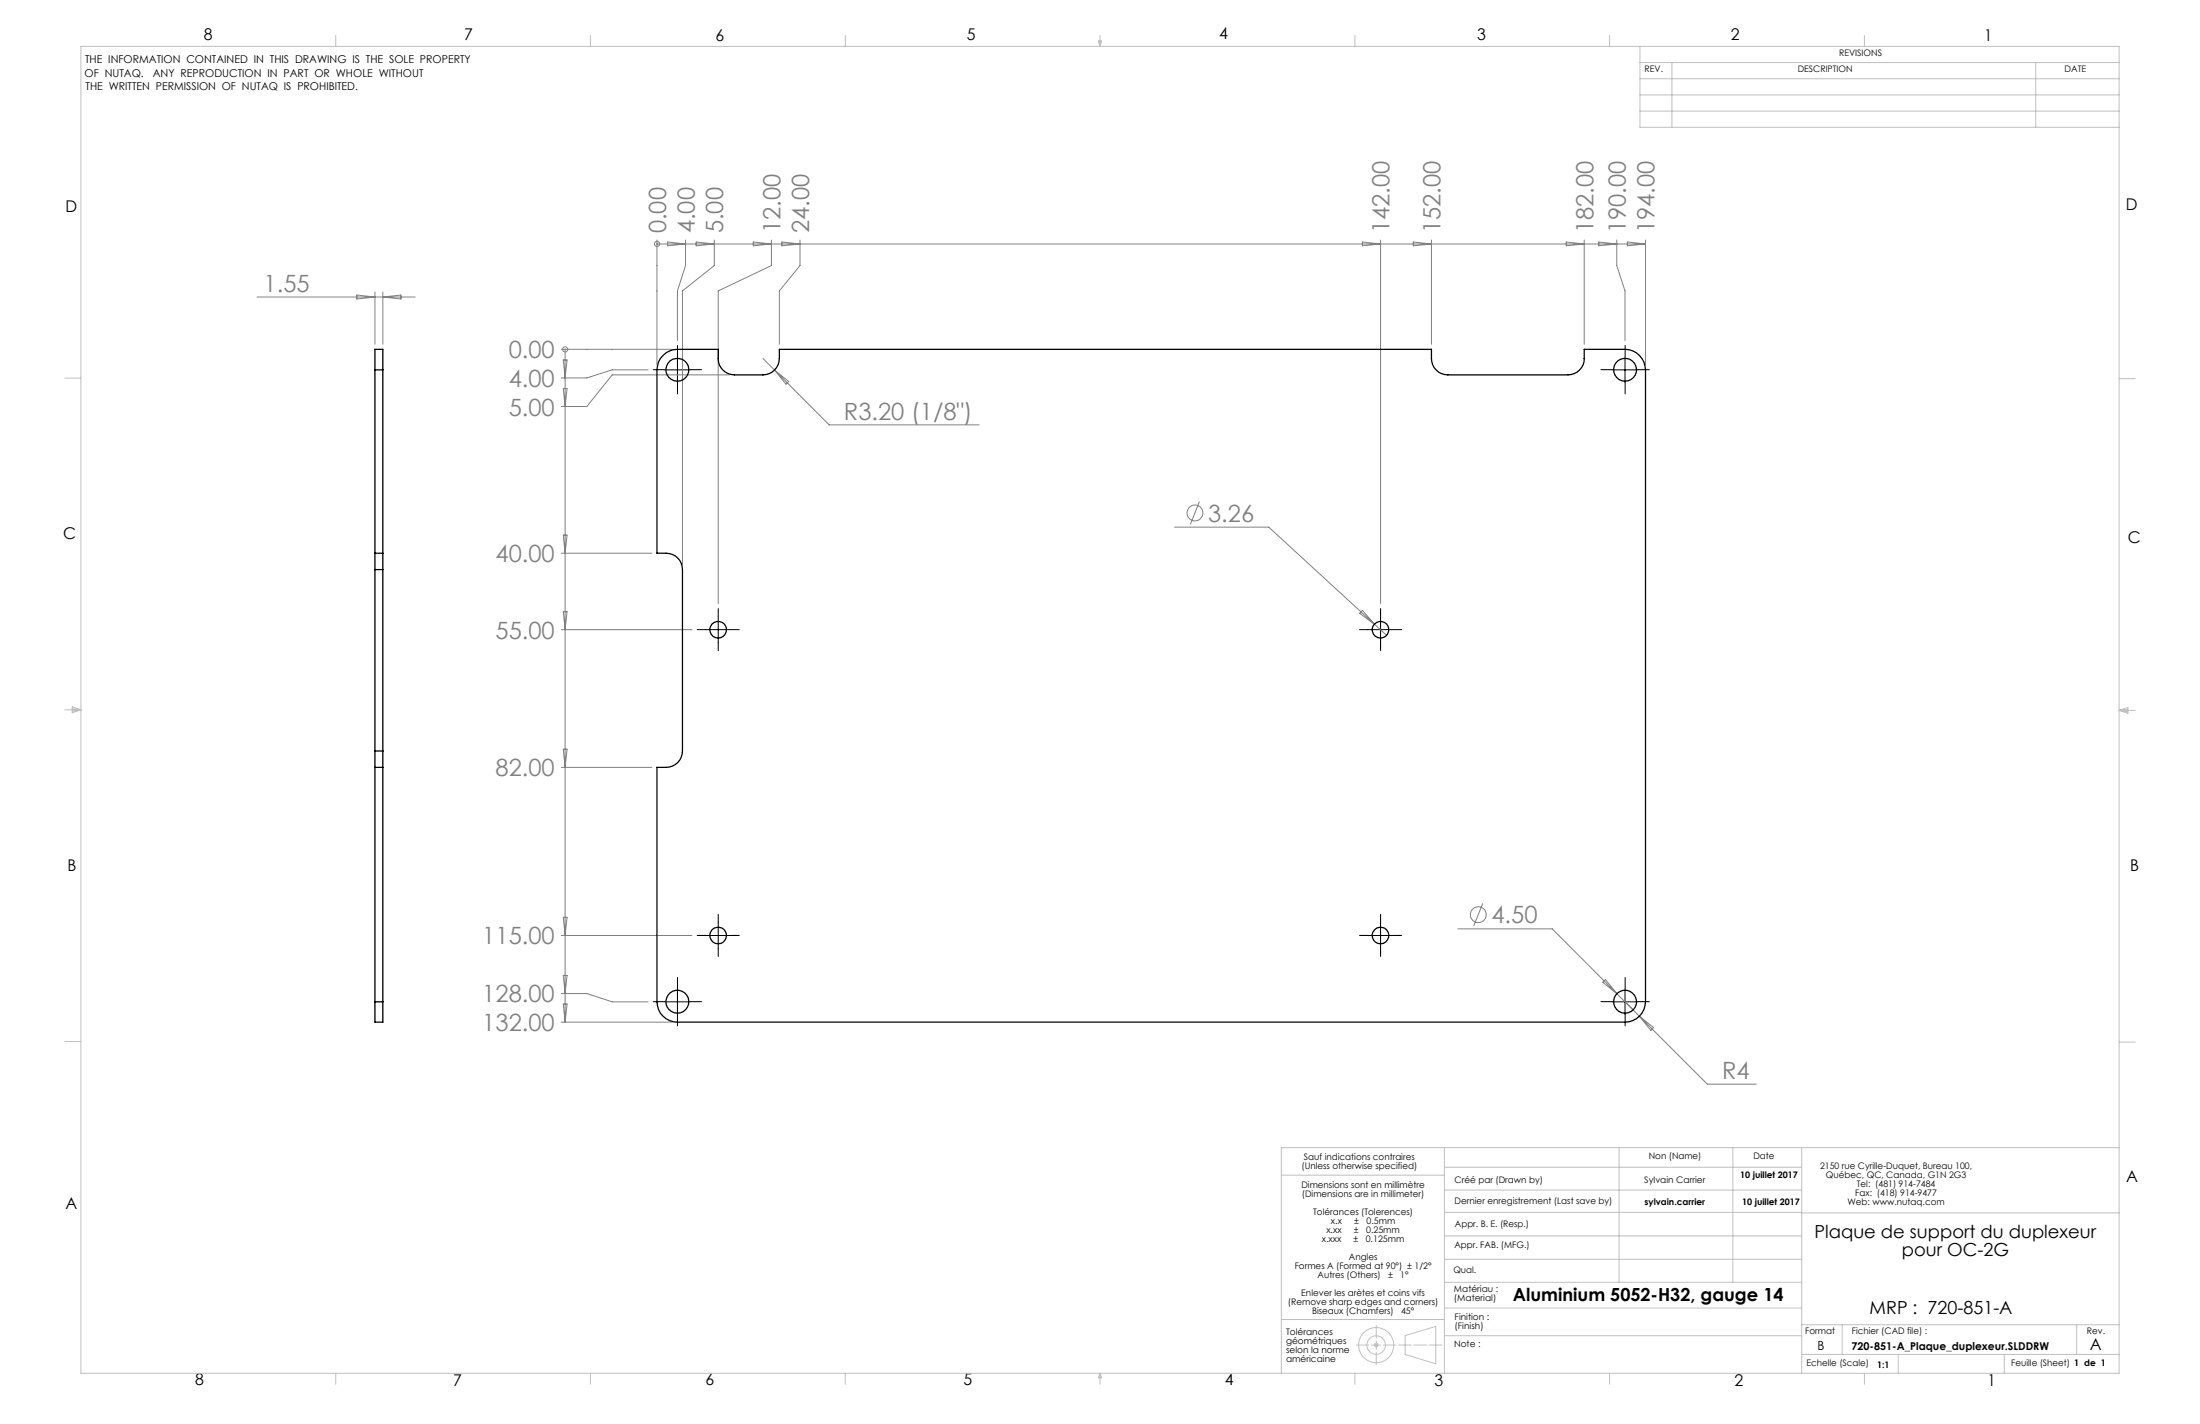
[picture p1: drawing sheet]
<svg xmlns="http://www.w3.org/2000/svg" width="432mm" height="279mm" viewBox="0 0 432 279" stroke-linecap="round" stroke-linejoin="round" font-family="sans-serif">
<g fill="none" stroke="#808080" stroke-width=".2">
<path d="M50.4 58.3h31.1M70 57.9l3.6 .4-3.6 .4zM73.6 57.3v10.3M75.1 57.3v10.3M75.1 58.3l3.6-.4v.8zM128.9 47.9h.1M128.9 47.1v24.4M128.9 47.9h194.1M131 47.5l3.5 .4-3.5 .3zM134.5 47.1v5l-1.5 5v9.7M136.6 47.5l3.6 .4-3.6 .3zM140.2 47.1v5l-6.3 5v53.7"/>
<path d="M147.8 47.5l3.6 .4-3.6 .3zM151.4 47.1v5l-10.4 5v61.3M153.5 47.5l3.5 .4-3.5 .3zM157 47.1v5l-4 5v10.5M267.4 47.5l3.6 .4-3.6 .3zM271 47.1v71.3M277.4 47.5l3.6 .4-3.6 .3zM281 47.1v20.5M307.4 47.5l3.5 .4-3.5 .3zM310.9 47.1v20.5M313.8 47.5l3.5 .4-3.5 .3zM317.3 47.1v5l1.6 5v9.7"/>
<path d="M319.4 47.5l3.6 .4-3.6 .3zM323 47.1v24.4M110.2 68.5h21.7M110.6 70.6h.7l-.4 3.6zM110.6 76.2h.7l-.4 3.6zM110.9 68.5h.1M110.9 68.5v132.1M127.2 72.6h-7l-5 1.6h-5M143.2 73.6h-23l-5 6.2h-5M149.8 70.3l2.2 2.3M152 72.6l10.7 10.8h29.5M152 72.6l2.8 2.3-.5 .5z"/>
<path d="M235.4 98.4l-1.8 4.5M110.2 108.5h17.8M110.6 105h.7l-.4 3.5zM230.5 103.4h18.5l20.7 19M267.4 119.8l2.3 2.6-2.8-2.1zM110.2 123.5h25.6M110.6 120h.7l-.4 3.5zM269.7 122.4l2.5 2.3M110.2 150.6h17.8M110.6 147h.7l-.4 3.6zM110.6 180h.7l-.4 3.6zM291 177.2l-1.8 4.5"/>
<path d="M110.2 183.6h25.6M110.2 194.9h5l5 1.7h7M110.6 191.4h.7l-.4 3.5zM110.6 197h.7l-.4 3.6zM286.1 182.2h18.6l12.7 12.8M314.6 192.7l.5-.5 2.3 2.8zM317.4 195l17.7 17.7h9.6M321.8 199.4l2.8 2.2-.6 .6zM110.2 200.6h21.7"/>
<circle cx="129" cy="47.9" r=".5"/>
<circle cx="110.9" cy="68.5" r=".51"/>
<circle cx="234.5" cy="100.6" r="1.55"/>
<circle cx="290.1" cy="179.5" r="1.56"/>
</g>
<g fill="none" stroke="#c0c0c0" stroke-width=".2">
<path d="M15.9 9.1h400v260.4h-400zM65.9 6.9v2.2M115.9 6.9v2.2M165.9 6.9v2.2M215.6 8h.6l-.3 1.1zM215.7 8l.2 1.1M215.9 6.9v2.2M216 8l-.1 1.1M265.9 6.9v2.2M315.9 6.9v2.2M321.9 9.1v15.9h94M321.9 15.5h94"/>
<path d="M321.9 18.6h94M321.9 12.3h94M328.2 12.3v12.7M365.9 6.9v2.2M399.6 12.3v12.7M321.9 21.8h94M12.7 74.2h3.2M415.9 74.3h3.2M12.7 139.3h3.2M14.2 139.1l1.7 .2M14.2 138.7l1.7 .6-1.7 .5zM15.9 139.3l-1.7 .3"/>
<path d="M415.9 139.4h3.2M415.9 139.4l1.8-.6v1.2zM415.9 139.4l1.8 .3M417.7 139.2l-1.8 .2M12.7 204.4h3.2M415.9 204.5h3.2M251.5 230.6h32M283.5 225.2v44.3M283.5 237.9h70.1M283.5 233.5h70.1M283.5 229h70.1M317.8 225.2v26.4"/>
<path d="M340.1 225.2v26.4M353.6 225.2v44.3M353.6 238h62.3M415.9 225.2h-164.4v44.3M251.5 258.9h32M283.5 247.1h70.1M283.5 242.5h70.1M283.5 251.6h70.1M283.5 256.6h70.1M353.6 259.9h62.3M361.6 259.9v5.8M407.6 259.9v5.8"/>
<path d="M65.9 269.5v2.1M115.9 269.5v2.1M165.9 269.5v2.1M215.9 269.5v2.1M215.9 269.5l.3 .8h-.6zM265.9 269.5v2.1M266.2 263.9h2.5M269.2 263.9h1.8M269.8 263.6l.7 .7M270.1 260v2.5M270.1 263.1v1.7M270.1 265.3v2.5"/>
<path d="M270.5 263.6l-.7 .7M271.5 263.9h2.5M274.5 263.9h2.5M275.8 262l6-1.8v7.4l-6-1.8zM277.5 263.9h2.5M280.5 263.9h2.5M283.5 262.1h70.1M315.9 269.5v2.1M353.6 265.7h62.3M365.9 269.5v2.1M372.6 265.7v3.8M393.4 265.7v3.8"/>
<circle cx="270.1" cy="263.9" r="1.83"/>
<circle cx="270.1" cy="263.9" r="3.4"/>
</g>
<g fill="none" stroke="#000" stroke-width=".2" stroke-dasharray="30.5 1.3 1.3 1.3">
<path d="M130.5 72.5h-2.3M133 70v-2.2M133 75v2.3M135.5 72.5h2.2M316.5 72.5h-2.3M319 70v-2.2M319 75v2.3M321.5 72.5h2.2M138.5 123.5h-1.7M141 121v-1.6M141 126v1.7M143.5 123.5h1.6"/>
<path d="M268.5 123.5h-1.7M271 121v-1.6M271 126v1.7M273.5 123.5h1.6M130.5 196.5h-2.3M133 194v-2.2M133 199v2.3M135.5 196.5h2.2M138.5 183.5h-1.7M141 181v-1.6M141 186v1.7M143.5 183.5h1.6"/>
<path d="M268.5 183.5h-1.7M271 181v-1.6M271 186v1.7M273.5 183.5h1.6M316.5 196.5h-2.3M319 194v-2.2M319 199v2.3M321.5 196.5h2.2"/>
</g>
<g fill="none" stroke="#000" stroke-width=".2">
<path d="M130.5 72.6h5M133 70.1v5M316.4 72.6h5.1M318.9 70.1v5M138.5 123.5h4.9M141 121.1v4.9M268.5 123.5h4.9M271 121.1v4.9M130.5 196.6h5M133 194.1v5M138.5 183.6h4.9M141 181v5.1"/>
<path d="M268.5 183.6h4.9M271 181v5.1M316.4 196.6h5.1M318.9 194.1v5"/>
</g>
<g fill="none" stroke="#000" stroke-width=".25">
<path d="M73.6 72.6v-4.1h1.5v4.1M73.6 72.6v35.9M73.6 72.6h1.5M75.1 72.6v35.9M130.1 69.7a3.9 3.9 0 0 1 2.9-1.2h8a4.8 4.8 0 0 0 .5 3.6 3.2 3.2 0 0 0 2.6 1.5h5.7a3.3 3.3 0 0 0 3.2-3.3v-1.8h128a4.6 4.6 0 0 0 .9 4.1 3.1 3.1 0 0 0 2.3 1h23.6a3.2 3.2 0 0 0 3.1-3.3v-1.8h8a4.1 4.1 0 0 1 4.1 4.1v124a4 4 0 0 1-4.1 4h-185.9a4 4 0 0 1-4.1-4v-46a4.7 4.7 0 0 0 4.1-1 3.3 3.3 0 0 0 .9-2.2v-35.6a3.2 3.2 0 0 0-3.2-3.3h-1.8v-35.9a3.9 3.9 0 0 1 1.2-2.9zM73.6 108.5v3.3M73.6 108.5h1.5M73.6 111.8v35.6M73.6 111.8h1.5M75.1 108.5v3.3M75.1 111.8v35.6M73.6 147.4v3.2"/>
<path d="M73.6 150.6h1.5M73.6 150.6v46M73.6 147.4h1.5M75.1 147.4v3.2M75.1 150.6v46M73.6 196.6v4h1.5v-4M73.6 196.6h1.5"/>
<circle cx="133" cy="72.5" r="2.24"/>
<circle cx="319" cy="72.5" r="2.24"/>
<circle cx="140.9" cy="123.6" r="1.64"/>
<circle cx="271" cy="123.6" r="1.63"/>
<circle cx="133" cy="196.5" r="2.24"/>
<circle cx="140.9" cy="183.5" r="1.63"/>
<circle cx="271" cy="183.6" r="1.62"/>
<circle cx="319" cy="196.5" r="2.24"/>
</g>
<g font-size="4.7" fill="#808080">
<text x="130.7" y="45.8" transform="rotate(-90 130.7 45.8)">0.00</text>
<text x="136.3" y="45.8" transform="rotate(-90 136.3 45.8)">4.00</text>
<text x="142" y="45.8" transform="rotate(-90 142 45.8)">5.00</text>
<text x="153.2" y="45.8" transform="rotate(-90 153.2 45.8)">12.00</text>
<text x="158.8" y="45.8" transform="rotate(-90 158.8 45.8)">24.00</text>
<text x="272.7" y="45.8" transform="rotate(-90 272.7 45.8)">142.00</text>
<text x="282.7" y="45.8" transform="rotate(-90 282.7 45.8)">152.00</text>
<text x="312.7" y="45.8" transform="rotate(-90 312.7 45.8)">182.00</text>
<text x="319.1" y="45.8" transform="rotate(-90 319.1 45.8)">190.00</text>
<text x="324.7" y="45.8" transform="rotate(-90 324.7 45.8)">194.00</text>
<text x="51.7" y="57.3">1.55</text>
<text x="99.8" y="70.3">0.00</text>
<text x="99.8" y="75.9">4.00</text>
<text x="99.8" y="81.5">5.00</text>
<text x="165.6" y="82.3">R3.20 (1/8&quot;)</text>
<text x="237.1" y="102.3">3.26</text>
<text x="97.3" y="110.3">40.00</text>
<text x="97.3" y="125.3">55.00</text>
<text x="97.3" y="152.3">82.00</text>
<text x="94.7" y="185.3">115.00</text>
<text x="292.7" y="181.2">4.50</text>
<text x="94.7" y="196.7">128.00</text>
<text x="94.7" y="202.3">132.00</text>
<text x="338" y="211.7">R4</text>
</g>
<g font-size="3.5">
<text x="356.2" y="242.9">Plaque de support du duplexeur</text>
<text x="373.3" y="246.4">pour OC-2G</text>
<text x="296.9" y="255.4">Aluminium 5052-H32, gauge 14</text>
<text x="367" y="257.9">MRP : 720-851-A</text>
</g>
<g font-size="3.2">
<text x="40" y="7.9">8</text>
<text x="91.1" y="7.9">7</text>
<text x="140.4" y="8.1">6</text>
<text x="189.8" y="7.9">5</text>
<text x="239.3" y="7.6">4</text>
<text x="289.9" y="7.9">3</text>
<text x="339.7" y="7.9">2</text>
<text x="389.5" y="8.1">1</text>
<text x="12.8" y="41.6">D</text>
<text x="417.3" y="41.1">D</text>
<text x="12.4" y="105.7">C</text>
<text x="417.6" y="106.5">C</text>
<text x="13.3" y="170.9">B</text>
<text x="418.1" y="170.8">B</text>
<text x="417.3" y="231.9">A</text>
<text x="12.9" y="237.2">A</text>
<text x="410.2" y="264.9">A</text>
<text x="38.3" y="271.8">8</text>
<text x="88.9" y="272">7</text>
<text x="138.5" y="271.8">6</text>
<text x="189.1" y="271.8">5</text>
<text x="240.4" y="271.8">4</text>
<text x="281.6" y="272">3</text>
<text x="340.5" y="272">2</text>
<text x="390.1" y="272">1</text>
</g>
<text font-size="2.5" x="356.7" y="264.9">B</text>
<g font-size="2.1">
<text x="16.6" y="15.1">OF NUTAQ.</text>
<text x="16.7" y="12.3">THE INFORMATION CONTAINED IN THIS DRAWING IS THE SOLE PROPERTY</text>
<text x="16.8" y="17.7">THE WRITTEN PERMISSION OF NUTAQ IS PROHIBITED.</text>
<text x="30" y="15.1">ANY REPRODUCTION IN PART OR WHOLE WITHOUT</text>
<text x="363.4" y="264.9">720-851-A_Plaque_duplexeur.SLDDRW</text>
</g>
<g font-size="1.8">
<text x="361" y="10.9">REVISIONS</text>
<text x="322.8" y="14.1">REV.</text>
<text x="352.8" y="14.1">DESCRIPTION</text>
<text x="405.2" y="14.1">DATE</text>
<text x="255.9" y="227.6">Sauf indications contraires</text>
<text x="323.6" y="227.4">Non (Name)</text>
<text x="344.2" y="227.4">Date</text>
<text x="255.4" y="233.2">Dimensions sont en millimètre</text>
<text x="255.4" y="229.3">(Unless otherwise specified)</text>
<text x="285.5" y="232.1">Créé par (Drawn by)</text>
<text x="322.7" y="232.1">Sylvain Carrier</text>
<text x="341.5" y="231.1">10 juillet 2017</text>
<text x="357.2" y="229.3">2150 rue Cyrille-Duquet, Bureau 100,</text>
<text x="358.4" y="231.1">Québec, QC, Canada, G1N 2G3</text>
<text x="364.5" y="232.8">Tel: (481) 914-7484</text>
<text x="255.5" y="234.9">(Dimensions are in millimeter)</text>
<text x="257.7" y="238.5">Tolérances (Tolerences)</text>
<text x="285.5" y="236.1">Dernier enregistrement (Last save by)</text>
<text x="322.8" y="236.3">sylvain.carrier</text>
<text x="341.9" y="236.3">10 juillet 2017</text>
<text x="362.6" y="236.3">Web: www.nutaq.com</text>
<text x="364.1" y="234.6">Fax: (418) 914-9477</text>
<text x="259.5" y="243.8">x.xxx</text>
<text x="260.3" y="242">x.xx</text>
<text x="261.2" y="240.2">x.x</text>
<text x="265.7" y="243.8">±</text>
<text x="265.7" y="242">±</text>
<text x="265.8" y="240.2">±</text>
<text x="268.1" y="243.8">0.125mm</text>
<text x="268.1" y="242">0.25mm</text>
<text x="268.2" y="240.2">0.5mm</text>
<text x="285.5" y="244.8">Appr. FAB. (MFG.)</text>
<text x="285.6" y="240.8">Appr. B. E. (Resp.)</text>
<text x="254.1" y="249">Formes A (Formed at 90°) ± 1/2°</text>
<text x="258.6" y="250.8">Autres (Others)</text>
<text x="264.7" y="247.3">Angles</text>
<text x="272.5" y="250.8">±</text>
<text x="274.8" y="250.8">1°</text>
<text x="285.3" y="249.7">Qual.</text>
<text x="252.8" y="256.1">(Remove sharp edges and corners)</text>
<text x="255.4" y="254.3">Enlever les arètes et coins vifs</text>
<text x="257.5" y="257.9">Biseaux (Chamfers)</text>
<text x="275" y="257.9">45°</text>
<text x="285.4" y="253.5">Matériau :</text>
<text x="285.4" y="255.3">(Material)</text>
<text x="252.4" y="261.9">Tolérances</text>
<text x="252.4" y="263.6">géométriques</text>
<text x="285.5" y="259">Finition :</text>
<text x="285.5" y="260.8">(Finish)</text>
<text x="354.3" y="261.8">Format</text>
<text x="363.5" y="261.8">Fichier (CAD file) :</text>
<text x="409.6" y="261.8">Rev.</text>
<text x="252.4" y="265.4">selon la norme</text>
<text x="252.4" y="267.2">américaine</text>
<text x="285.4" y="264.4">Note :</text>
<text x="354.6" y="268.1">Echelle (Scale)</text>
<text x="368.4" y="268.4">1:1</text>
<text x="394.8" y="268.1">Feuille (Sheet) 1 de 1</text>
</g>
</svg>
